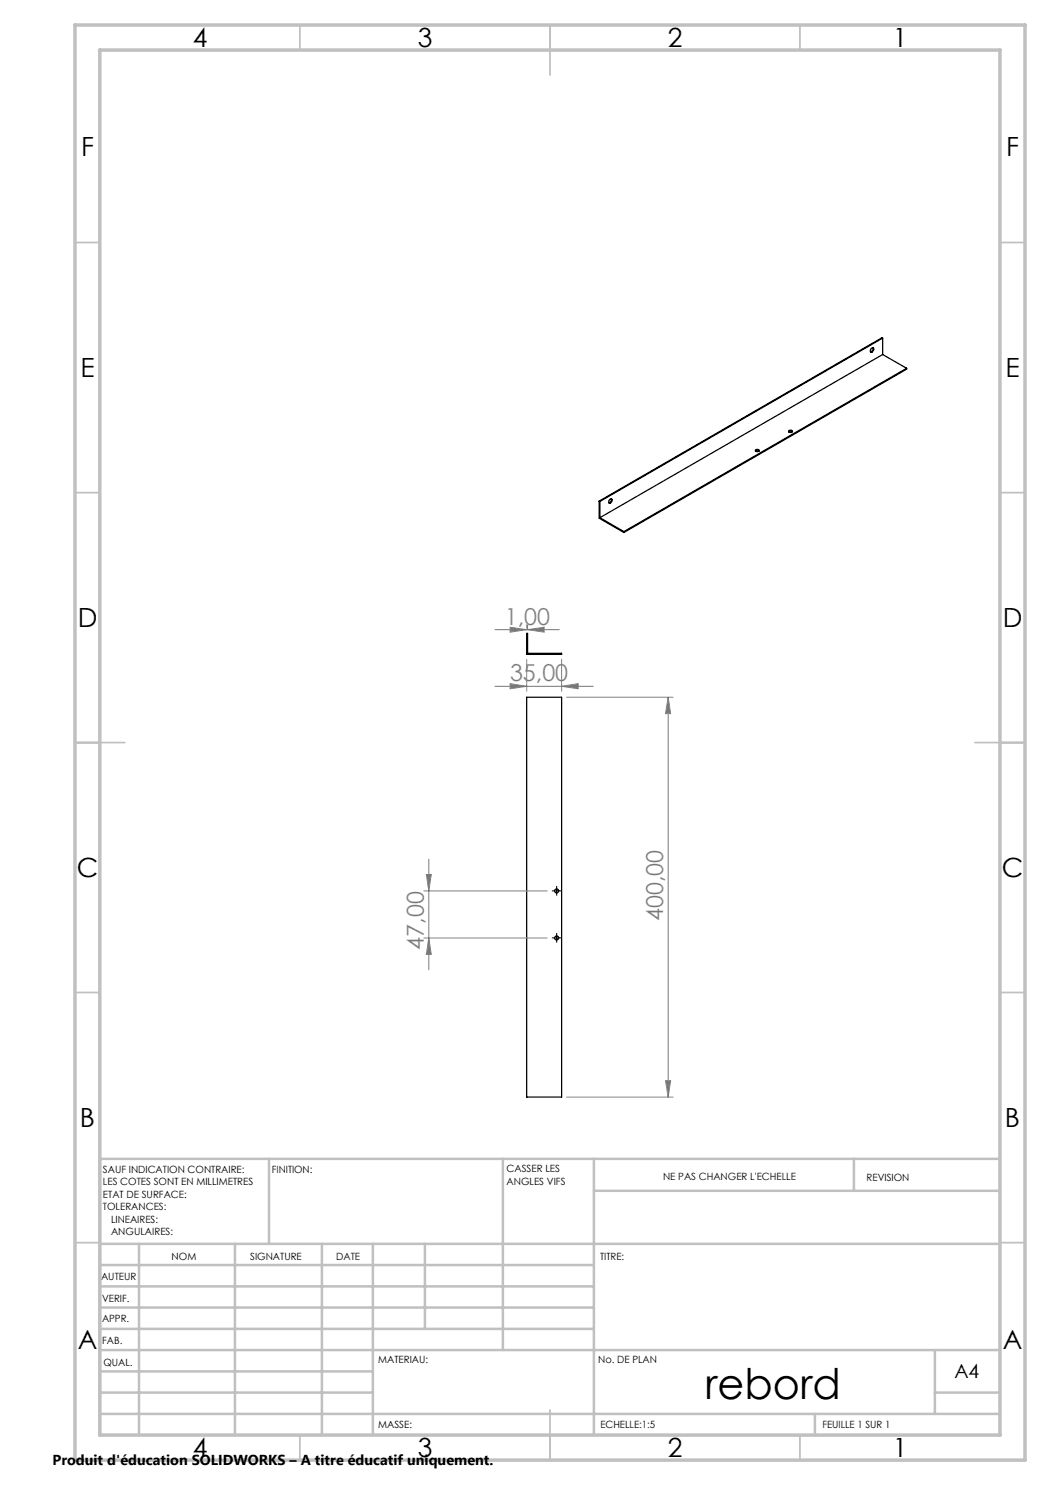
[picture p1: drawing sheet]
<svg xmlns="http://www.w3.org/2000/svg" width="210mm" height="297mm" viewBox="0 0 210 297" stroke-linecap="round" stroke-linejoin="round" font-family="sans-serif">
<g fill="none" stroke="#000" stroke-width=".25">
<path d="M174.3 69.7a.32 .32 0 0 1 .5 0 .32 .32 0 0 1-.2 .5l-.2 .2h-.3zM174.6 69.5a.71 .71 0 0 1-.5 .9M176.5 70.9l-56.5 32.6M176.5 70.9l4.8 2.8M176.5 67.6l-56.5 32.7M176.5 67.6v3.3M176.5 67.6h-.1l-56.6 32.6M181.3 73.7l-56.5 32.6M181.3 73.7v.1l-56.5 32.7M122 99.9l.2-.1a.47 .47 0 0 1 .2 .5 .47 .47 0 0 1-.4 .3l-.3-.1zM122.2 99.8a.64 .64 0 0 1-.4 .8M151.1 90a.4 .4 0 0 1 .4-.2 .4 .4 0 0 1 .3 .4 .42 .42 0 0 1-.4 .1 .42 .42 0 0 1-.3-.3z"/>
<path d="M151.1 90.2a.48 .48 0 0 1 .7 0M157.7 86.2a.4 .4 0 0 1 .5-.2 .4 .4 0 0 1 .3 .4 .41 .41 0 0 1-.5 .1 .41 .41 0 0 1-.3-.3zM157.7 86.4l.3-.2 .5 .2M119.8 100.2v3.4l5 2.9M119.8 100.2l.2 .1M120 100.3v3.2M120 103.5l4.8 2.8M124.8 106.3v.2M105.3 126.7h.2v4h6.8v.2h-7zM105.3 139.4h7v80h-7z"/>
<circle cx="111.3" cy="178.2" r=".39"/>
<circle cx="111.3" cy="187.6" r=".4"/>
</g>
<g fill="none" stroke="#808080" stroke-width=".2">
<path d="M99 125.9h12.9M99 137.3h19.7M102 125.4l3.3 .5-3.3 .5zM102 136.7l3.3 .6-3.3 .5zM105.3 125v.7M105.3 131.9v6.4M105.5 125.9l3.3-.5v1zM105.5 125v.7M112.3 137.3l3.3-.6v1.1zM112.3 131.9v6.4M113.3 139.4h21.3M133.6 139.4l.5 3.3h-1z"/>
<path d="M133.6 139.4v80M84.8 178.2h24.6M85.3 174.9h1l-.5 3.3zM85.8 171.8v22.2M84.8 187.6h24.6M85.8 187.6l.5 3.3h-1zM113.3 219.4h21.3M133.1 216.1h1l-.5 3.3z"/>
</g>
<path d="M110.8 178.2h-.4M111.3 177.7v-.4M111.3 178.7v.4M111.8 178.2h.4M110.8 187.6h-.4M111.3 187.1v-.4M111.3 188.1v.4M111.8 187.6h.4" fill="none" stroke="#000" stroke-width=".2" stroke-dasharray="30.5 1.3 1.3 1.3"/>
<path d="M110.8 178.2h1M111.3 177.7v1M110.8 187.6h1M111.3 187.1v1" fill="none" stroke="#000" stroke-width=".2"/>
<g fill="none" stroke="#c0c0c0" stroke-width=".35">
<path d="M60 5v5M110 5v10M160 5v5M15 48.5h5M200 48.5h5M15 98.5h5M200 98.5h5M15 148.5h10M195 148.5h10M15 198.5h5M200 198.5h5M15 248.5h5"/>
<path d="M200 248.5h5M60 287v5M110 282v10M160 287v5"/>
</g>
<g fill="none" stroke="#c0c0c0" stroke-width=".5">
<path d="M53.8 231.8v17M100.6 231.8v38.2M118.8 231.8v55.2M118.8 238.2h81.2M170.8 231.8v6.4M200 231.8h-180v55.2M20 248.8h180M20 257.3h98.8M20 253h98.8M27.8 248.8v38.2M47 248.8v38.2M64.4 248.8v38.2"/>
<path d="M74.6 248.8v38.2M85 248.8v17M20 265.8h98.8M20 261.5h98.8M20 278.5h54.6M20 274.3h54.6M20 270h180M187 278.5h13M187 270v12.8M20 282.8h180M163 282.8v4.2"/>
</g>
<path d="M15 5h190v287h-190zM20 10h180v277h-180z" fill="none" stroke="#c0c0c0" stroke-width=".7"/>
<g fill="#808080">
<path d="M105.5 125.9l3.3-.5v1zM102 125.4l3.3 .5-3.3 .5z"/>
<path d="M102 136.7l3.3 .6-3.3 .5zM112.3 137.3l3.3-.6v1.1z"/>
<path d="M133.6 139.4l.5 3.3h-1zM133.1 216.1h1l-.5 3.3zM85.3 174.9h1l-.5 3.3zM85.8 187.6l.5 3.3h-1z"/>
</g>
<text font-size="8.5" x="141" y="279.7">rebord</text>
<g font-size="5.3">
<text x="38.5" y="9.5">4</text>
<text x="83.5" y="9.5">3</text>
<text x="133.6" y="9.5">2</text>
<text x="178.6" y="9.5">1</text>
<text x="16.2" y="31.3">F</text>
<text x="201.2" y="31.3">F</text>
<text x="16.1" y="75.5">E</text>
<text x="201.1" y="75.5">E</text>
<text x="15.5" y="125.5">D</text>
<text x="200.5" y="125.5">D</text>
<text x="15.4" y="175.5">C</text>
<text x="200.4" y="175.5">C</text>
<text x="16" y="225.5">B</text>
<text x="201" y="225.5">B</text>
<text x="15.5" y="269.8">A</text>
<text x="200.5" y="269.8">A</text>
<text x="38.5" y="291.5">4</text>
<text x="83.5" y="291.5">3</text>
<text x="133.6" y="291.5">2</text>
<text x="178.6" y="291.5">1</text>
</g>
<g font-size="4.7" fill="#808080">
<text x="101" y="124.9">1,00</text>
<text x="102" y="136.2">35,00</text>
<text x="132.6" y="184.2" transform="rotate(-90 132.6 184.2)">400,00</text>
<text x="84.8" y="189.9" transform="rotate(-90 84.8 189.9)">47,00</text>
</g>
<text font-size="3.9" x="190.9" y="275.5">A4</text>
<text font-size="2.9" x="10.5" y="292.9">Produit d'éducation SOLIDWORKS – A titre éducatif uniquement.</text>
<g font-size="2">
<text x="20.6" y="234.6">SAUF INDICATION CONTRAIRE:</text>
<text x="20.6" y="237.1">LES COTES SONT EN MILLIMETRES</text>
<text x="20.6" y="239.6">ETAT DE SURFACE:</text>
<text x="54.4" y="234.6">FINITION:</text>
<text x="101.3" y="234.5">CASSER LES</text>
<text x="101.3" y="237">ANGLES VIFS</text>
<text x="132.6" y="236">NE PAS CHANGER L'ECHELLE</text>
<text x="173.3" y="236.2">REVISION</text>
<text x="20.6" y="242.1">TOLERANCES:</text>
<text x="22.2" y="244.6">LINEAIRES:</text>
<text x="22.2" y="247.1">ANGULAIRES:</text>
<text x="34.3" y="252">NOM</text>
<text x="50" y="251.9">SIGNATURE</text>
<text x="67.2" y="251.9">DATE</text>
<text x="120" y="251.9">TITRE:</text>
<text x="20.2" y="256.1">AUTEUR</text>
<text x="20.4" y="260.3">VERIF.</text>
<text x="20.4" y="264.4">APPR.</text>
<text x="20.5" y="268.8">FAB.</text>
<text x="20.7" y="273.1">QUAL.</text>
<text x="75.7" y="272.5">MATERIAU:</text>
<text x="119.6" y="272.5">No. DE PLAN</text>
<text x="75.6" y="285.5">MASSE:</text>
<text x="120.1" y="285.6">ECHELLE:1:5</text>
<text x="164.5" y="285.6">FEUILLE 1 SUR 1</text>
</g>
</svg>
